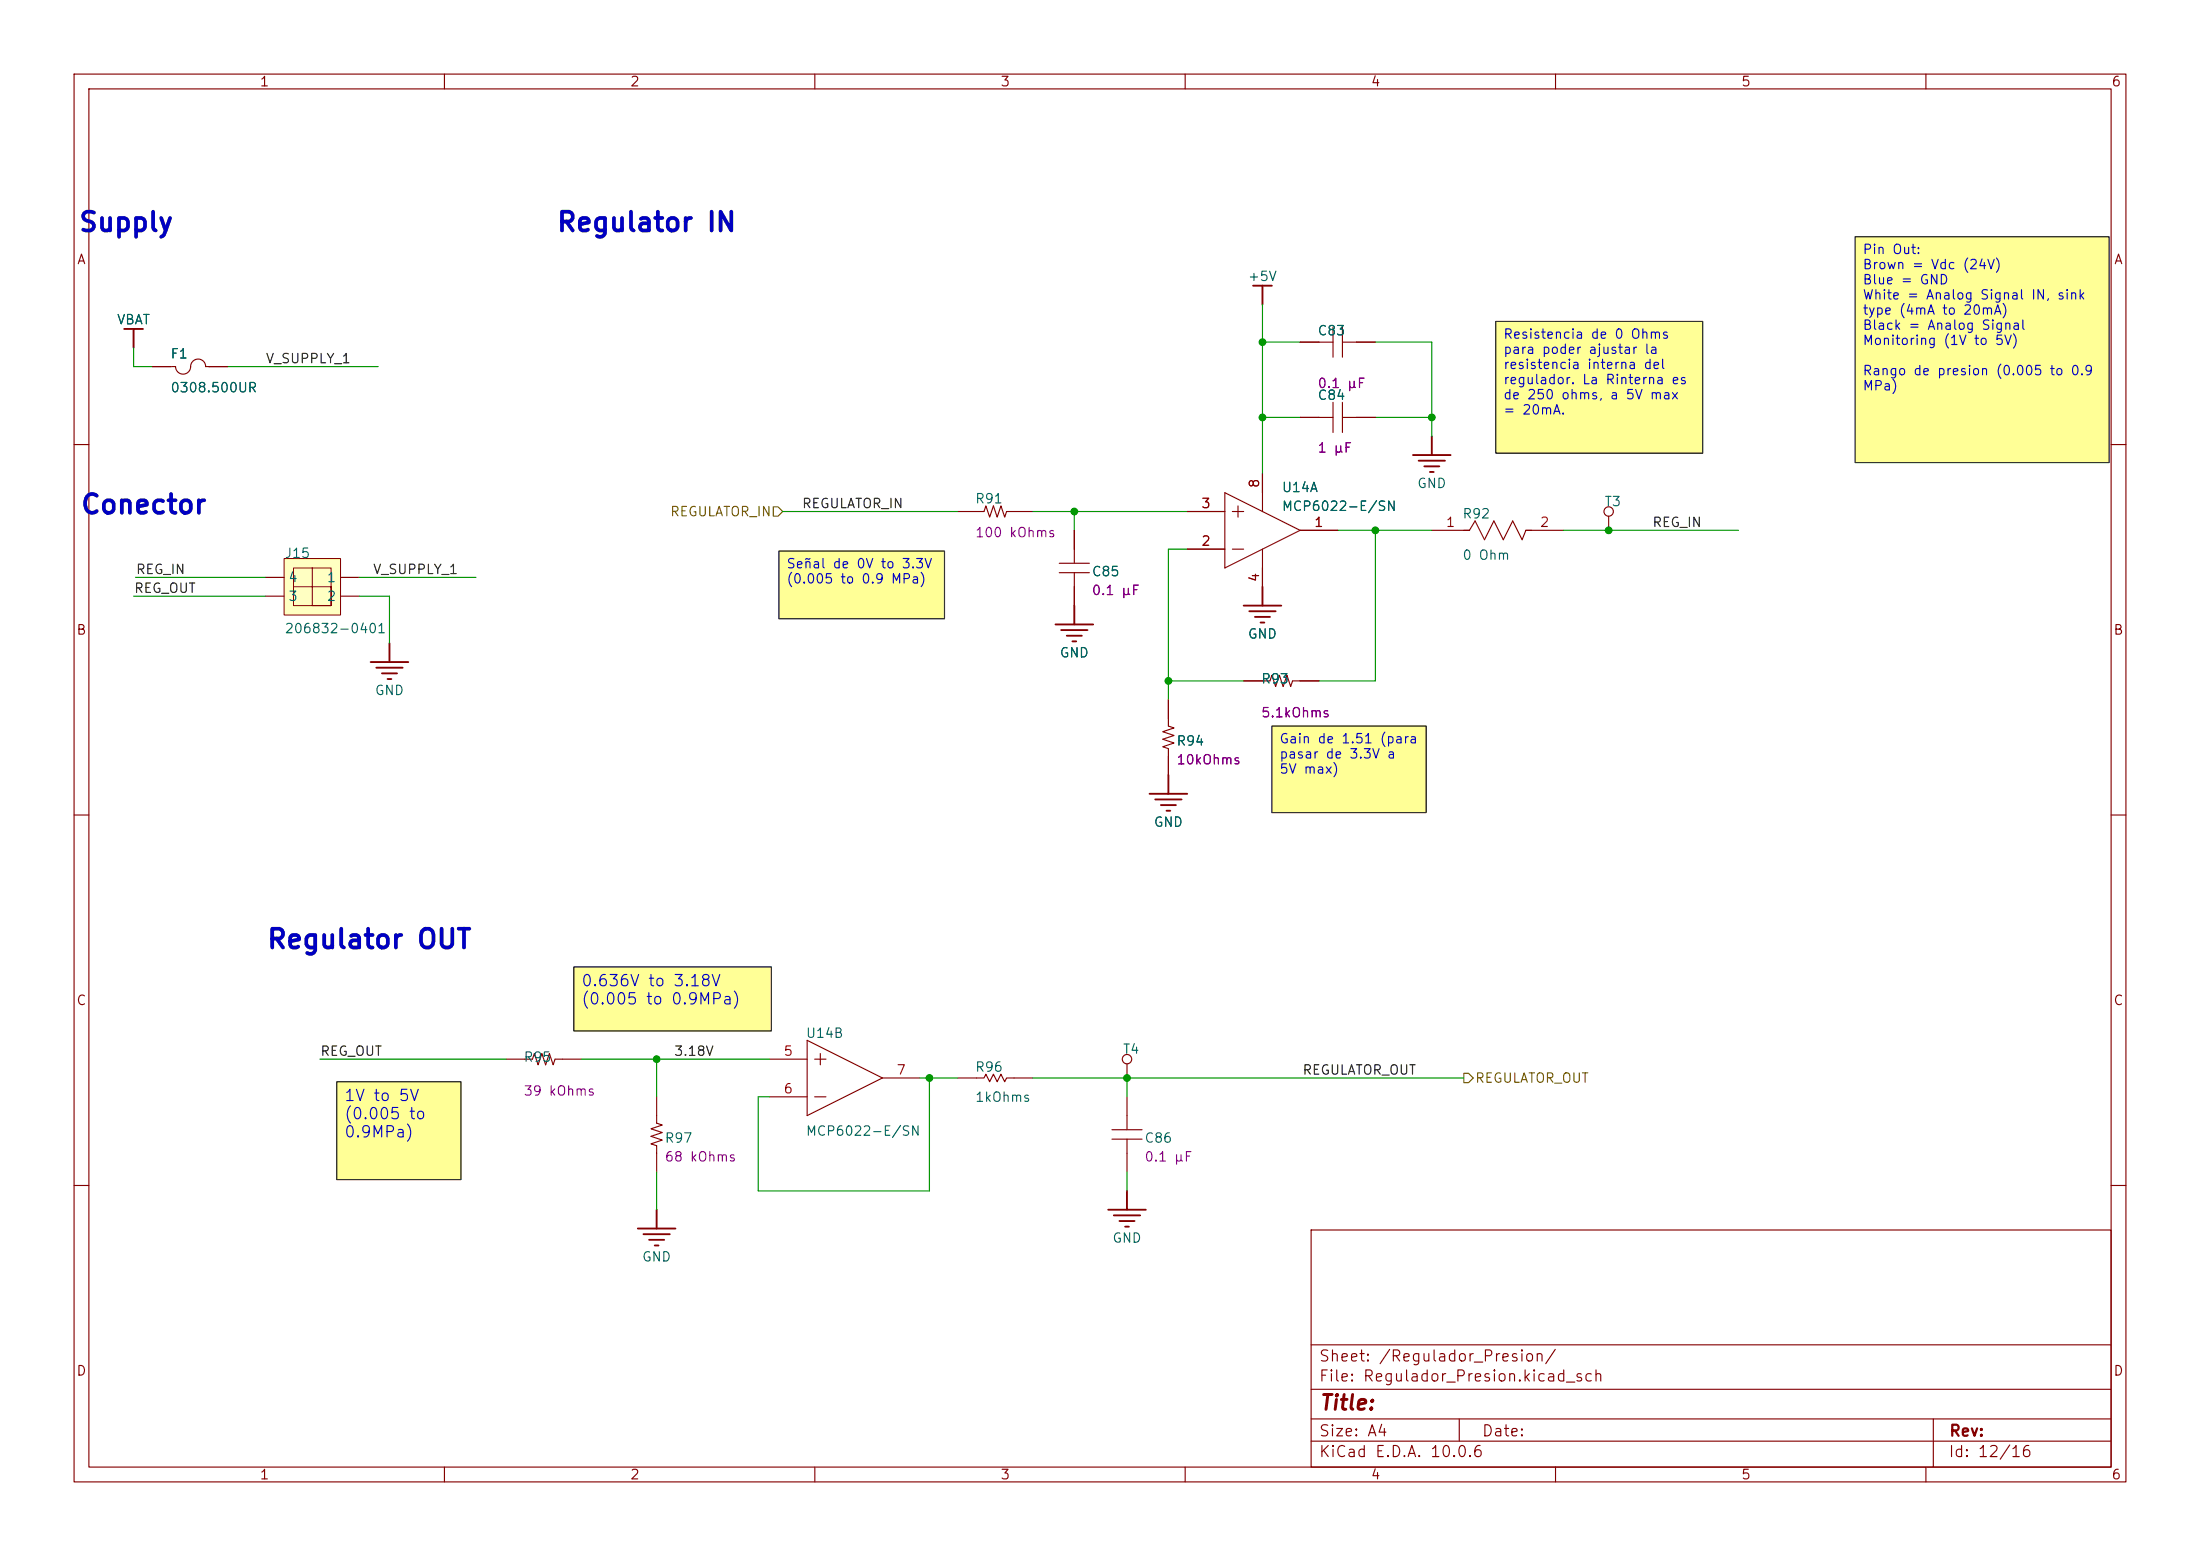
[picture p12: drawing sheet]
<svg xmlns="http://www.w3.org/2000/svg" width="297mm" height="210mm" viewBox="0 0 297 210" stroke-linecap="round" stroke-linejoin="round" font-family="sans-serif">
<g fill="none" stroke="#840000" stroke-width=".15">
<path d="M10 10h277v190h-277zM12 12h273v186h-273zM60 10v2M110 10v2M160 10v2M210 10v2M260 10v2M10 60h2M285 60h2M10 110h2M285 110h2M10 160h2"/>
<path d="M177 166h108v32h-108zM285 160h2M60 198v2M110 198v2M160 198v2M177 194.5h108M177 191.5h108M177 187.5h108M177 181.5h108M197 191.5v3M210 198v2M260 198v2"/>
<path d="M261 191.5v6.5"/>
</g>
<g fill="#ffff96">
<path d="M105.2 74.4h22.3v9.1h-22.3z"/>
<path d="M250.4 32h34.3v30.4h-34.3z"/>
<path d="M171.7 98h20.8v11.7h-20.8z"/>
<path d="M201.9 43.4h28v17.8h-28z"/>
<path d="M45.5 146h16.7v13.2h-16.7z"/>
<path d="M77.5 130.5h26.6v8.6h-26.6z"/>
</g>
<g fill="none" stroke="#840000" stroke-width=".15">
<path d="M20.6 49.5h2.5M23.2 49.5h.5a1.05 1.05 0 0 0 1.2 1 1.05 1.05 0 0 0 .9-1.3 1.02 1.02 0 0 1 1.1-.7 1.02 1.02 0 0 1 .9 1h2.9M175.5 46.2h4.5M175.5 56.3h4.5M180 44.1v4.1M180 54.3v4.1M181.2 46.2h4.5M181.2 44.1v4.1M181.2 54.3v4.1M181.2 56.3h4.5M129.3 69h3.5l.3-.7 .5 1.5 .5-1.5 .5 1.5 .5-1.5 .5 1.5 .3-.8h3.5M160.3 69h5.1"/>
<path d="M160.3 74.1h5.1M165.4 66.5l10.1 5.1-10.1 5.1zM166.4 69h1.5M166.4 74.1h1.5M167.1 68.3v1.5M170.4 64v5M170.4 74.1v5.1M175.5 71.6h5.1M193.3 71.6h5.1l.7-1.3 1.3 2.5 1.3-2.5 1.2 2.5 1.3-2.5 1.3 2.5 .5-1.2h5.1M217.2 69.7v1.9M157.7 94.4v3.6l.8 .2-1.5 .6 1.5 .5-1.5 .5 1.5 .5-1.5 .5 .7 .2v3.6M167.9 91.9h3.5l.3-.8 .5 1.6 .5-1.6 .5 1.6 .5-1.6 .5 1.6 .3-.8h3.6"/>
<path d="M68.3 143h3.6l.2-.8 .5 1.5 .6-1.5 .5 1.5 .5-1.5 .5 1.5 .2-.7h3.6M88.6 148v3.6l.8 .2-1.5 .5 1.5 .6-1.5 .5 1.5 .5-1.5 .5 .7 .2v3.6M103.9 143h5.1M103.9 148h5.1M109 140.4l10.1 5.1-10.1 5.1zM110 143h1.5M110 148h1.5M110.7 142.2v1.5M119.1 145.5h5.1M129.3 145.5h3.5l.3-.5 .5 1 .5-1 .5 1 .5-1 .5 1 .3-.5h3.5M150.1 153.7h4.1M150.1 152.5h4.1"/>
<path d="M152.1 143.6v1.9M152.1 148v4.5M152.1 153.7v4.5"/>
<circle cx="217.2" cy="69" r=".63"/>
<circle cx="152.1" cy="143" r=".63"/>
</g>
<g fill="none" stroke="#840000" stroke-width=".25">
<path d="M169.2 38.6h2.5M170.4 38.6v2.5M16.8 44.4h2.5M18 44.4v2.5M193.3 58.9v2.5M170.4 79.2v2.5M190.8 61.4h5M191.5 62.2h3.6M192.3 62.9h2M193 63.7h.5M50 89.4h5.1M50.8 90.1h3.6"/>
<path d="M51.6 90.9h2M52.3 91.6h.5M52.6 86.8v2.6M142.5 84.3h5.1M143.3 85h3.5M144 85.8h2M144.8 86.6h.5M145 81.7v2.6M167.9 81.7h5.1M168.7 82.5h3.5M169.4 83.3h2M170.2 84h.5"/>
<path d="M155.2 107.1h5.1M156 107.9h3.5M156.7 108.7h2M157.5 109.4h.5M157.7 104.6v2.5M86.1 165.8h5.1M86.9 166.6h3.5M87.6 167.3h2.1M88.4 168.1h.5M88.6 163.3v2.5M149.6 163.3h5.1M150.4 164h3.5"/>
<path d="M151.1 164.8h2.1M151.9 165.6h.5M152.1 160.7v2.6"/>
</g>
<path d="M38.4 75.4h7.6v7.6h-7.6z" fill="#ffffc2"/>
<path d="M38.4 75.4h7.6v7.6h-7.6z" fill="none" stroke="#800000" stroke-width=".14"/>
<path d="M42.2 76.7v5h2.5v-2.5h-5.1v2.5h5.1v-5h-5.1v2.5" fill="none" stroke="#840000" stroke-width=".14"/>
<g fill="none" stroke="#840000" stroke-width=".15">
<path d="M20.6 49.5h2.5M28.2 49.5h2.5M175.5 46.2h2.6M175.5 56.3h2.6M183.1 46.2h2.6M183.1 56.3h2.6M35.8 77.9h2.6M46 77.9h2.5M143 77.3h4.1M143 76h4.1M145 71.6v4.4M145 77.3v4.4"/>
<path d="M160.3 74.1h5.1M160.3 69h5.1M170.4 64v2.5M170.4 76.7v2.5M175.5 71.6h5.1M35.8 80.5h2.6M46 80.5h2.5M157.7 94.4v2.6M167.9 91.9h2.5M175.5 91.9h2.6M157.7 102.1v2.5"/>
</g>
<path d="M104.4 68.4h.6l.7 .6-.7 .7h-.6zM197.6 144.9h.6l.7 .6-.7 .6h-.6z" fill="none" stroke="#725600" stroke-width=".15"/>
<g fill="none" stroke="#009600" stroke-width=".15">
<path d="M18 46.9v2.6h2.6M30.7 49.5h20.4M170.4 46.2h5.1M170.4 56.3h5.1M170.4 41.1v22.9M185.7 46.2h7.6v12.7M185.7 56.3h7.6M18.3 77.9h17.5M48.5 77.9h15.8M105.7 69h23.6M139.4 69h20.9M145 69v2.6"/>
<path d="M160.3 74.1h-2.6v20.3M180.6 71.6h12.7M185.7 71.6v20.3h-7.6M211.1 71.6h23.6M18 80.5h17.8M48.5 80.5h4.1v6.3M157.7 91.9h10.2M43.2 143h25.1M78.5 143h25.4M88.6 143v5M88.6 158.2v5.1M124.2 145.5h5.1"/>
<path d="M125.5 145.5v15.2h-23.1v-12.7h1.5M139.4 145.5h58.2M152.1 145.5v2.5M152.1 158.2v2.5"/>
</g>
<path d="M250.4 32h34.3v30.4h-34.3zM201.9 43.4h28v17.8h-28zM105.2 74.4h22.3v9.1h-22.3zM171.7 98h20.8v11.7h-20.8zM77.5 130.5h26.6v8.6h-26.6zM45.5 146h16.7v13.2h-16.7z" fill="none" stroke="#000" stroke-width=".15"/>
<g fill="#009600" stroke="#009600" stroke-width=".14">
<circle cx="185.7" cy="71.6" r=".46"/>
<circle cx="157.7" cy="91.9" r=".46"/>
<circle cx="152.1" cy="145.5" r=".46"/>
<circle cx="125.5" cy="145.5" r=".46"/>
<circle cx="193.3" cy="56.3" r=".46"/>
<circle cx="217.2" cy="71.6" r=".46"/>
<circle cx="170.4" cy="56.3" r=".46"/>
<circle cx="170.4" cy="46.2" r=".46"/>
<circle cx="145" cy="69" r=".46"/>
<circle cx="88.6" cy="143" r=".46"/>
</g>
<g font-size="2.5" fill="#0000c2">
<text x="10.5" y="31.9">Supply</text>
<text x="75" y="31.9">Regulator IN</text>
<text x="10.7" y="70">Conector</text>
<text x="35.9" y="128.7">Regulator OUT</text>
</g>
<text font-size="2" fill="#840000" x="178" y="190.8">Title:</text>
<g font-size="1.5" fill="#0000c2">
<text x="78.4" y="133.5">0.636V to 3.18V</text>
<text x="78.4" y="136">(0.005 to 0.9MPa)</text>
<text x="46.4" y="149">1V to 5V</text>
<text x="46.4" y="151.5">(0.005 to</text>
<text x="46.4" y="153.9">0.9MPa)</text>
</g>
<g font-size="1.5" fill="#840000">
<text x="178" y="184.1">Sheet: /Regulador_Presion/</text>
<text x="178" y="186.8">File: Regulador_Presion.kicad_sch</text>
<text x="178" y="197">KiCad E.D.A. 10.0.6</text>
<text x="178" y="194.2">Size: A4</text>
<text x="200" y="194.2">Date:</text>
<text x="263" y="197">Id: 12/16</text>
<text x="263" y="194.2">Rev:</text>
</g>
<g font-size="1.3" fill="#840000">
<text x="35" y="12">1</text>
<text x="85" y="12">2</text>
<text x="135" y="12">3</text>
<text x="185" y="12">4</text>
<text x="235" y="12">5</text>
<text x="285" y="12">6</text>
<text x="10.3" y="36">A</text>
<text x="285.3" y="36">A</text>
<text x="10.2" y="86">B</text>
<text x="285.2" y="86">B</text>
<text x="10.2" y="136">C</text>
<text x="285.2" y="136">C</text>
<text x="10.2" y="186">D</text>
<text x="285.2" y="186">D</text>
<text x="35" y="200">1</text>
<text x="85" y="200">2</text>
<text x="135" y="200">3</text>
<text x="185" y="200">4</text>
<text x="235" y="200">5</text>
<text x="285" y="200">6</text>
</g>
<g font-size="1.3" fill="#0000c2">
<text x="251.4" y="34.6">Pin Out:</text>
<text x="251.4" y="36.7">Brown = Vdc (24V)</text>
<text x="251.4" y="38.7">Blue = GND</text>
<text x="251.4" y="40.7">White = Analog Signal IN, sink</text>
<text x="202.9" y="46">Resistencia de 0 Ohms</text>
<text x="251.4" y="42.8">type (4mA to 20mA)</text>
<text x="251.4" y="44.8">Black = Analog Signal</text>
<text x="251.4" y="46.9">Monitoring (1V to 5V)</text>
<text x="202.9" y="48.1">para poder ajustar la</text>
<text x="202.9" y="50.1">resistencia interna del</text>
<text x="202.9" y="52.2">regulador. La Rinterna es</text>
<text x="251.4" y="51">Rango de presion (0.005 to 0.9</text>
<text x="251.4" y="53">MPa)</text>
<text x="202.9" y="54.2">de 250 ohms, a 5V max</text>
<text x="202.9" y="56.3">= 20mA.</text>
<text x="106.1" y="77">Señal de 0V to 3.3V</text>
<text x="106.1" y="79.1">(0.005 to 0.9 MPa)</text>
<text x="172.6" y="100.7">Gain de 1.51 (para</text>
<text x="172.6" y="102.7">pasar de 3.3V a</text>
<text x="172.6" y="104.7">5V max)</text>
</g>
<g font-size="1.3" fill="#006464">
<text x="168.4" y="38.3">+5V</text>
<text x="15.7" y="44.1">VBAT</text>
<text x="177.8" y="45.6">C83</text>
<text x="22.9" y="48.7">F1</text>
<text x="22.9" y="53.3">0308.500UR</text>
<text x="177.8" y="54.3">C84</text>
<text x="131.6" y="68.3">R91</text>
<text x="173" y="66.7">U14A</text>
<text x="173" y="69.3">MCP6022-E/SN</text>
<text x="191.2" y="66.2">GND</text>
<text x="197.3" y="70.3">R92</text>
<text x="216.5" y="68.6">T3</text>
<text x="38.3" y="75.6">J15</text>
<text x="197.3" y="75.9">0 Ohm</text>
<text x="38.8" y="81.4">3</text>
<text x="38.8" y="78.9">4</text>
<text x="44" y="78.9">1</text>
<text x="44" y="81.4">2</text>
<text x="147.3" y="78.1">C85</text>
<text x="38.3" y="85.8">206832-0401</text>
<text x="143" y="89.1">GND</text>
<text x="168.4" y="86.5">GND</text>
<text x="50.5" y="94.1">GND</text>
<text x="170.2" y="92.6">R93</text>
<text x="158.7" y="101">R94</text>
<text x="155.7" y="111.9">GND</text>
<text x="70.6" y="143.6">R95</text>
<text x="108.7" y="140.4">U14B</text>
<text x="151.5" y="142.6">T4</text>
<text x="131.6" y="145">R96</text>
<text x="131.6" y="149">1kOhms</text>
<text x="89.6" y="154.5">R97</text>
<text x="108.7" y="153.6">MCP6022-E/SN</text>
<text x="154.4" y="154.5">C86</text>
<text x="86.6" y="170.6">GND</text>
<text x="150.1" y="168">GND</text>
</g>
<g font-size="1.3" fill="#0f0f0f">
<text x="35.8" y="49.4">V_SUPPLY_1</text>
<text x="108.2" y="68.9">REGULATOR_IN</text>
<text x="223" y="71.4">REG_IN</text>
<text x="18.3" y="77.8">REG_IN</text>
<text x="50.3" y="77.8">V_SUPPLY_1</text>
<text x="18" y="80.3">REG_OUT</text>
<text x="43.2" y="142.8">REG_OUT</text>
<text x="90.9" y="142.8">3.18V</text>
<text x="175.7" y="145.4">REGULATOR_OUT</text>
</g>
<g font-size="1.3" fill="#840084">
<text x="177.8" y="52.7">0.1 µF</text>
<text x="177.8" y="61.4">1 µF</text>
<text x="131.6" y="72.8">100 kOhms</text>
<text x="147.3" y="80.6">0.1 µF</text>
<text x="170.2" y="97.1">5.1kOhms</text>
<text x="158.7" y="103.5">10kOhms</text>
<text x="70.6" y="148.2">39 kOhms</text>
<text x="89.6" y="157.1">68 kOhms</text>
<text x="154.4" y="157.1">0.1 µF</text>
</g>
<g font-size="1.3" fill="#a90000">
<text x="170.3" y="66" transform="rotate(-90 170.3 66)">8</text>
<text x="162.1" y="68.9">3</text>
<text x="177.3" y="71.4">1</text>
<text x="195.1" y="71.4">1</text>
<text x="207.8" y="71.4">2</text>
<text x="162.1" y="74">2</text>
<text x="170.3" y="78.7" transform="rotate(-90 170.3 78.7)">4</text>
<text x="105.7" y="142.8">5</text>
<text x="105.7" y="147.9">6</text>
<text x="120.9" y="145.4">7</text>
</g>
<g font-size="1.3" fill="#725600">
<text x="90.4" y="70">REGULATOR_IN</text>
<text x="199" y="146.5">REGULATOR_OUT</text>
</g>
</svg>
